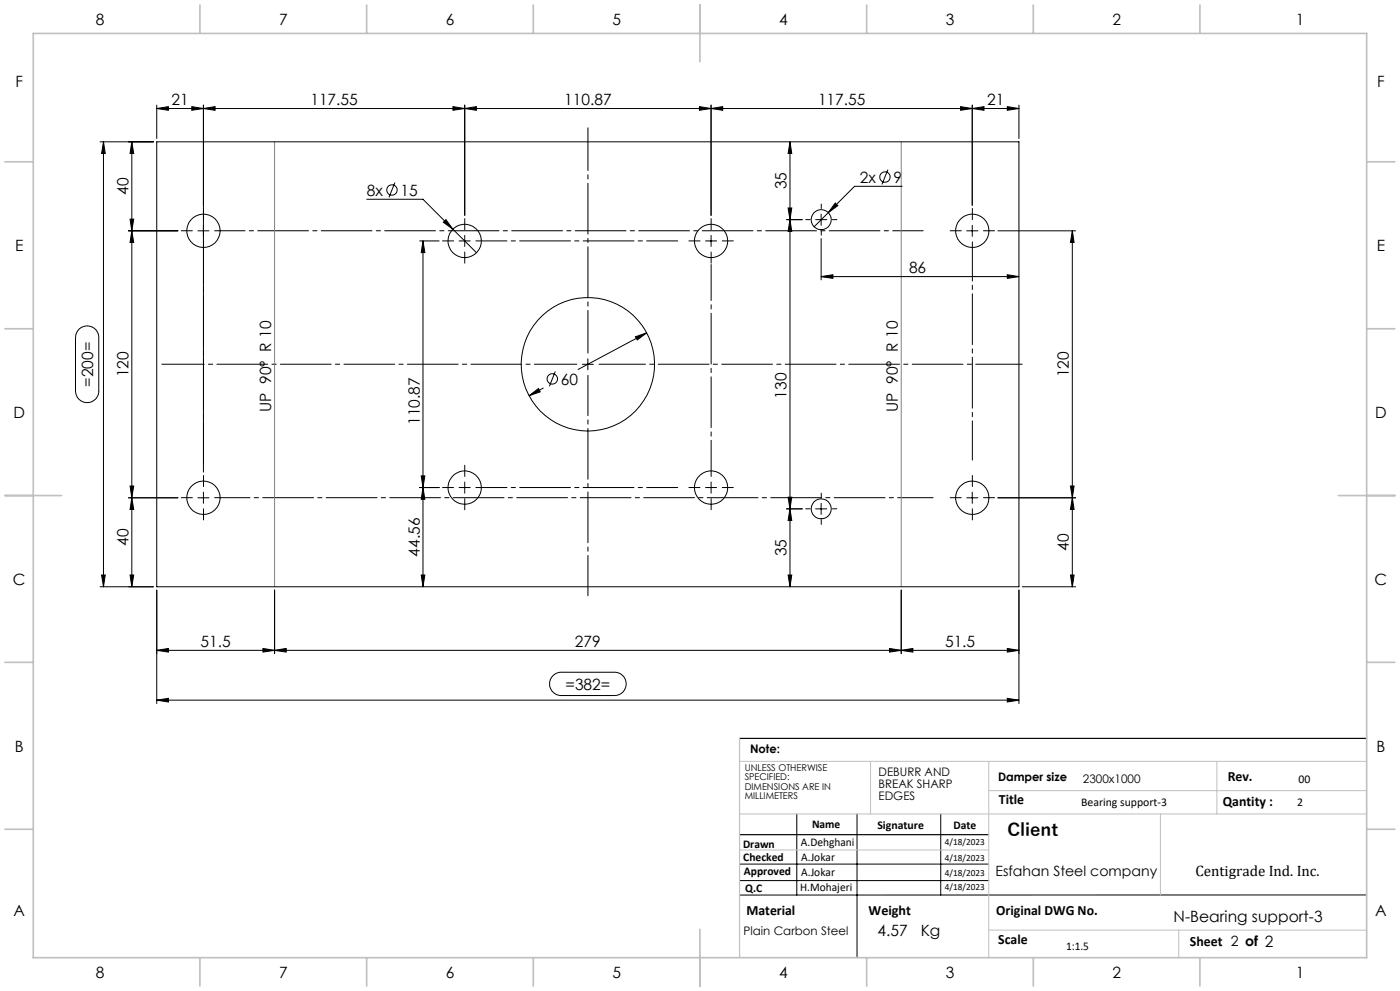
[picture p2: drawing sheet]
<svg xmlns="http://www.w3.org/2000/svg" width="420mm" height="297mm" viewBox="0 0 420 297" stroke-linecap="round" stroke-linejoin="round" font-family="sans-serif">
<g fill="none" stroke="#000" stroke-width=".3">
<path d="M47 32.5l3.5-.5v1.1zM47 32.5h258.7M47 31.5v10M57.5 32l3.5 .5-3.5 .6zM61 32.5l3.5-.5v1.1zM61 31.5v110M135.9 32l3.5 .5-3.5 .6zM139.4 32.5l3.5-.5v1.1zM139.4 31.5v33.1M209.8 32l3.5 .5-3.5 .6zM213.3 32.5l3.5-.5v1.1zM213.3 31.5v33.1"/>
<path d="M288.2 32l3.5 .5-3.5 .6zM291.7 32.5l3.5-.5v1.1zM291.7 31.5v30M302.2 32l3.5 .5-3.5 .6zM305.7 31.5v10M30 42.5h16M31 42.5l.6 3.5h-1.1zM31 42.5v133.4M39.5 42.5l.6 3.5h-1.1zM39.5 42.5v133.4M47 42.5h258.7v133.4h-258.7zM110 59.7h16.9l16 16"/>
<path d="M118.5 54.7l-1.8 4.5M237 42.5l.5 3.5h-1.1zM237 42.5v133.4M266.4 50.8l-1.8 4.5M270.7 55.8h-14.3l-12.2 12.2M38.6 69.2h14.8M39 65.7h1.1l-.6 3.5zM39.5 69.2l.6 3.5h-1.1zM59.4 69.2h3.3M125.9 72.2h5.8M126.9 72.2v103.7M126.9 72.2l.6 3.5h-1.1z"/>
<path d="M133 66.6l.8-.8 2.1 2.9zM137.7 72.2h3.4M139.4 70.6v3.3M211.7 72.2h3.3M213.3 70.6v3.3M236 65.8h4.7M236.4 62.3h1.1l-.5 3.5zM237 65.8l.5 3.6h-1.1zM244.7 65.8h3.3M246.3 64.2v3.3M246.3 71.5v12.4M250.6 60.9l.8 .7-2.9 2.1z"/>
<path d="M290 69.2h3.4M291.7 67.5v3.3M299.4 69.2h23.3M321.7 69.2v106.7M321.7 69.2l.5 3.5h-1.1zM23.6 98.7a3.5 3.5 0 0 1 3.9-.8 3.5 3.5 0 0 1 2.1 3.3v16a3.5 3.5 0 0 1-3.5 3.4 3.5 3.5 0 0 1-3.5-3.4v-16l.2-1.1zM194 99.8l-20.6 10.9M246.3 82.9l3.6-.6v1.1zM246.3 82.9h59.4M302.2 82.3l3.5 .6-3.5 .5zM158.7 118.6l2.8-2.2 .6 1zM163 116.3l-4.3 2.3"/>
<path d="M166.6 111.3l-1.8 4.5M174.7 109.2h3.3M176.4 107.5v3.3M190.6 100.9l3.4-1.1-2.8 2.1zM39 145.7h1.1l-.6 3.5zM39.5 149.2l.6 3.5h-1.1zM53.4 149.2h-14.8M59.4 149.2h3.3M61 147.5v3.3M125.9 146.1h5.8M126.4 142.6h1.1l-.6 3.5zM126.9 146.1l.6 3.5h-1.1z"/>
<path d="M137.7 146.1h3.4M139.4 144.5v3.3M211.7 146.1h3.3M213.3 144.5v3.3M236 152.5h4.7M236.4 149h1.1l-.5 3.5zM237 152.5l.5 3.5h-1.1zM244.7 152.5h3.3M246.3 150.8v3.4M290 149.2h3.4M291.7 147.5v3.3M321.1 145.7h1.1l-.5 3.5z"/>
<path d="M321.7 149.2l.5 3.5h-1.1zM322.7 149.2h-23.3M30 175.9h16M30.5 172.3h1.1l-.6 3.6zM39 172.3h1.1l-.6 3.6zM47 176.8v34.1M82.4 176.8v19.1M126.4 172.3h1.1l-.6 3.6zM236.4 172.3h1.1l-.5 3.6zM270.4 176.8v19.1M305.7 176.8v34.1M306.7 175.9h16"/>
<path d="M321.1 172.3h1.1l-.5 3.6zM47 194.9l3.5-.6v1.1zM47 194.9h258.7M78.9 194.3l3.5 .6-3.5 .5zM82.4 194.9l3.5-.6v1.1zM266.8 194.3l3.6 .6-3.6 .5zM270.4 194.9l3.5-.6v1.1zM302.2 194.3l3.5 .6-3.5 .5zM47 209.8l3.5-.5v1.1zM47 209.8h258.7M165.8 202.6l1-.8 1.3-.3h16.3a3.5 3.5 0 0 1 3.5 3.5 3.5 3.5 0 0 1-3.5 3.5h-16.1a3.5 3.5 0 0 1-3.1-2.1 3.5 3.5 0 0 1 .6-3.8zM302.2 209.3l3.5 .5-3.5 .6z"/>
<path d="M221.9 259h74.7M239 243.9v24.3M257.1 243.9v43.1M282.2 243.9v24.3M221.9 263.9h74.7M410 268.2h-188.1"/>
<circle cx="117.6" cy="56.9" r="1.56"/>
<circle cx="265.5" cy="53.1" r="1.56"/>
<circle cx="61" cy="69.2" r="5"/>
<circle cx="139.4" cy="72.2" r="5"/>
<circle cx="213.3" cy="72.2" r="5"/>
<circle cx="246.4" cy="65.8" r="2.99"/>
<circle cx="291.7" cy="69.2" r="5"/>
<circle cx="165.7" cy="113.5" r="1.55"/>
<circle cx="176.4" cy="109.2" r="20"/>
<circle cx="61" cy="149.2" r="5"/>
<circle cx="139.4" cy="146.1" r="5"/>
<circle cx="213.3" cy="146.1" r="5"/>
<circle cx="246.4" cy="152.5" r="2.99"/>
<circle cx="291.7" cy="149.2" r="5"/>
</g>
<path d="M173 109.2h-124.5" fill="none" stroke="#000" stroke-width=".3" stroke-dasharray="15.2 1.3 1.3 1.3" stroke-dashoffset="2.5"/>
<path d="M176.4 112.5v66.1" fill="none" stroke="#000" stroke-width=".3" stroke-dasharray="15.2 1.3 1.3 1.3" stroke-dashoffset="3.2"/>
<path d="M179.7 109.2h127" fill="none" stroke="#000" stroke-width=".3" stroke-dasharray="15.2 1.3 1.3 1.3" stroke-dashoffset="1.3"/>
<path d="M176.4 105.8v-67.5" fill="none" stroke="#000" stroke-width=".3" stroke-dasharray="15.2 1.3 1.3 1.3" stroke-dashoffset="2.4"/>
<g fill="none" stroke="#000" stroke-width=".3" stroke-dasharray="15.2 1.3 1.3 1.3">
<path d="M57.7 69.2h-3.3M61.1 65.8v-3.3M136.1 72.2h-3.3M139.4 75.5v3.4M139.4 68.9v-3.4M210 72.2h-3.3M213.3 75.5v3.4M213.3 68.9v-3.4M216.7 72.2h3.3M243 65.8h-1.3M246.4 69.2v1.3M246.4 62.5v-1.3"/>
<path d="M249.7 65.8h1.3M288.4 69.2h-3.4M291.7 65.8v-3.3M295 69.2h3.4M57.7 149.2h-3.3M61.1 152.5v3.3M61.1 145.8v-3.3M136.1 146.1h-3.3M139.4 149.4v3.4M139.4 142.8v-3.4M210 146.1h-3.3M213.3 149.4v3.4"/>
<path d="M216.7 146.1h3.3M243 152.5h-1.3M246.4 155.8v1.4M246.4 149.2v-1.4M249.7 152.5h1.3M288.4 149.2h-3.4M291.7 152.5v3.3M291.7 145.8v-3.3M295 149.2h3.4"/>
</g>
<path d="M142.8 72.2h60.5M142.8 146.1h60.5" fill="none" stroke="#000" stroke-width=".3" stroke-dasharray="15.2 1.3 1.3 1.3" stroke-dashoffset="5.9"/>
<path d="M213.3 142.8v-63.5" fill="none" stroke="#000" stroke-width=".3" stroke-dasharray="15.2 1.3 1.3 1.3" stroke-dashoffset="4.4"/>
<path d="M64.4 149.2h215.5" fill="none" stroke="#000" stroke-width=".3" stroke-dasharray="15.2 1.3 1.3 1.3" stroke-dashoffset="4.6"/>
<path d="M61.1 72.5v66.7" fill="none" stroke="#000" stroke-width=".3" stroke-dasharray="15.2 1.3 1.3 1.3" stroke-dashoffset="2.9"/>
<path d="M64.4 69.2h212.5" fill="none" stroke="#000" stroke-width=".3" stroke-dasharray="15.2 1.3 1.3 1.3" stroke-dashoffset="6.1"/>
<path d="M291.7 72.5v65.4" fill="none" stroke="#000" stroke-width=".3" stroke-dasharray="15.2 1.3 1.3 1.3" stroke-dashoffset="3.5"/>
<path d="M221.9 221.3h188.1M221.9 250.2h74.7" fill="none" stroke="#000" stroke-width=".35"/>
<path d="M82.4 42.5v133.4M270.4 42.5v133.4" fill="none" stroke="#808080" stroke-width=".3"/>
<path d="M221.9 228.2h188.1M261.2 228.2v15.7M296.6 228.2v58.8M296.6 237h113.4M365.1 228.2v15.7M221.9 243.9h188.1M221.9 254.7h74.7M348.1 243.9v24.3M296.6 278.8h113.4M353.6 278.8v8.2" fill="none" stroke="#c0c0c0" stroke-width=".3"/>
<path d="M221.9 221.3v65.7" fill="none" stroke="#c0c0c0" stroke-width=".35"/>
<g fill="none" stroke="#c0c0c0" stroke-width=".5">
<path d="M10 10h400v277h-400zM60 1.5v8.5M110 1.5v8.5M160 1.5v8.5M210 1.5v17M260 1.5v8.5M310 1.5v8.5M360 1.5v8.5M1.5 48.5h8.5M410 48.5h8.5M1.5 98.5h8.5M410 98.5h8.5"/>
<path d="M1.5 148.5h17M401.5 148.5h17M1.5 198.5h8.5M410 198.5h8.5M1.5 248.5h8.5M410 248.5h8.5M210 278.5v17M60 287v8.5M110 287v8.5M160 287v8.5M260 287v8.5M310 287v8.5"/>
<path d="M360 287v8.5"/>
</g>
<g fill="#000">
<path d="M288.2 32l3.5 .5-3.5 .6zM213.3 32.5l3.5-.5v1.1z"/>
<path d="M133 66.6l2.9 2.1-2.1-2.9zM250.6 60.9l-2.1 2.8 2.9-2.1zM190.6 100.9l.6 1 2.8-2.1zM158.7 118.6l3.4-1.2-.6-1zM61 32.5l3.5-.5v1.1zM135.9 32l3.5 .5-3.5 .6z"/>
<path d="M126.9 146.1l.6 3.5h-1.1zM126.4 172.3h1.1l-.6 3.6zM237 65.8l.5 3.6h-1.1zM236.4 149h1.1l-.5 3.5zM126.9 72.2l.6 3.5h-1.1zM126.4 142.6h1.1l-.6 3.5zM321.7 69.2l.5 3.5h-1.1zM321.1 145.7h1.1l-.5 3.5zM39.5 149.2l.6 3.5h-1.1zM39 172.3h1.1l-.6 3.6z"/>
<path d="M30.5 172.3h1.1l-.6 3.6zM31 42.5l.6 3.5h-1.1zM321.1 172.3h1.1l-.5 3.6zM321.7 149.2l.5 3.5h-1.1zM236.4 172.3h1.1l-.5 3.6zM237 152.5l.5 3.5h-1.1zM39 145.7h1.1l-.6 3.5zM39.5 69.2l.6 3.5h-1.1zM39 65.7h1.1l-.6 3.5zM39.5 42.5l.6 3.5h-1.1zM236.4 62.3h1.1l-.5 3.5zM237 42.5l.5 3.5h-1.1z"/>
<path d="M47 194.9l3.5-.6v1.1zM78.9 194.3l3.5 .6-3.5 .5zM82.4 194.9l3.5-.6v1.1zM266.8 194.3l3.6 .6-3.6 .5zM139.4 32.5l3.5-.5v1.1zM209.8 32l3.5 .5-3.5 .6z"/>
<path d="M302.2 194.3l3.5 .6-3.5 .5zM270.4 194.9l3.5-.6v1.1zM302.2 82.3l3.5 .6-3.5 .5zM246.3 82.9l3.6-.6v1.1zM57.5 32l3.5 .5-3.5 .6zM47 32.5l3.5-.5v1.1zM302.2 32l3.5 .5-3.5 .6zM291.7 32.5l3.5-.5v1.1z"/>
<path d="M47 209.8l3.5-.5v1.1zM302.2 209.3l3.5 .5-3.5 .6z"/>
</g>
<text font-size="5.3" x="302.2" y="250.7">Client</text>
<g font-size="4.7">
<text x="28.7" y="7.6">8</text>
<text x="83.7" y="7.6">7</text>
<text x="133.7" y="7.6">6</text>
<text x="183.7" y="7.6">5</text>
<text x="233.7" y="7.6">4</text>
<text x="283.7" y="7.6">3</text>
<text x="333.7" y="7.6">2</text>
<text x="388.7" y="7.6">1</text>
<text x="4.6" y="26.1">F</text>
<text x="413.1" y="26.1">F</text>
<text x="51.5" y="31.5">21</text>
<text x="93.1" y="31.5">117.55</text>
<text x="169.3" y="31.5">110.87</text>
<text x="245.4" y="31.5">117.55</text>
<text x="296.1" y="31.5">21</text>
<text x="38.6" y="58.4" transform="rotate(-90 38.6 58.4)">40</text>
<text x="110.1" y="58.6">8x</text>
<text x="120.2" y="58.6">15</text>
<text x="236" y="56.7" transform="rotate(-90 236 56.7)">35</text>
<text x="258" y="54.8">2x</text>
<text x="268.1" y="54.8">9</text>
<text x="4.5" y="75.3">E</text>
<text x="413" y="75.3">E</text>
<text x="272.7" y="81.9">86</text>
<text x="38.6" y="113" transform="rotate(-90 38.6 113)">120</text>
<text x="320.7" y="113" transform="rotate(-90 320.7 113)">120</text>
<text x="27.9" y="115.9" transform="rotate(-90 27.9 115.9)">=200=</text>
<text x="168.3" y="115.2">60</text>
<text x="236" y="119.5" transform="rotate(-90 236 119.5)">130</text>
<text x="4" y="125.3">D</text>
<text x="81.3" y="123.5" transform="rotate(-90 81.3 123.5)">UP 90° R 10</text>
<text x="269.3" y="123.5" transform="rotate(-90 269.3 123.5)">UP 90° R 10</text>
<text x="412.5" y="125.3">D</text>
<text x="125.9" y="127.3" transform="rotate(-90 125.9 127.3)">110.87</text>
<text x="38.6" y="163.6" transform="rotate(-90 38.6 163.6)">40</text>
<text x="125.9" y="166.8" transform="rotate(-90 125.9 166.8)">44.56</text>
<text x="236" y="166.7" transform="rotate(-90 236 166.7)">35</text>
<text x="320.7" y="165.1" transform="rotate(-90 320.7 165.1)">40</text>
<text x="3.9" y="175.3">C</text>
<text x="412.4" y="175.3">C</text>
<text x="60.2" y="193.9">51.5</text>
<text x="172.5" y="193.9">279</text>
<text x="283.5" y="193.9">51.5</text>
<text x="169.7" y="206.7">=382=</text>
<text x="4.4" y="225.3">B</text>
<text x="412.9" y="225.3">B</text>
<text x="4" y="274.6">A</text>
<text x="412.5" y="274.6">A</text>
<text x="263.3" y="280.5">4.57</text>
<text x="276.2" y="280.5">Kg</text>
<text x="352.1" y="276.4">N-Bearing support-3</text>
<text x="28.7" y="293.1">8</text>
<text x="83.7" y="293.1">7</text>
<text x="133.7" y="293.1">6</text>
<text x="183.7" y="293.1">5</text>
<text x="233.7" y="293.1">4</text>
<text x="283.7" y="293.1">3</text>
<text x="333.7" y="293.1">2</text>
<text x="388.7" y="293.1">1</text>
</g>
<text font-size="4.5" x="358.6" y="262.6">Centigrade Ind. Inc.</text>
<g font-size="4.2">
<text x="368.3" y="234.1">Rev.</text>
<text x="299.7" y="240.9">Title</text>
<text x="366.8" y="241.6">Qantity :</text>
<text x="298.6" y="262.6">Esfahan Steel company</text>
<text x="223.9" y="274.2">Material</text>
<text x="260.6" y="274.2">Weight</text>
<text x="298.9" y="274.2">Original DWG No.</text>
<text x="299.5" y="282.8">Scale</text>
<text x="357" y="283.6">Sheet 2 of 2</text>
</g>
<g font-size="3.5">
<text x="225" y="225.7">Note:</text>
<text x="263.6" y="232.6">DEBURR AND</text>
<text x="263.6" y="236.1">BREAK SHARP</text>
<text x="263.6" y="239.7">EDGES</text>
<text x="299.4" y="234.1">Damper size</text>
<text x="324.9" y="234.7">2300x1000</text>
<text x="389.6" y="234.7">00</text>
<text x="324.3" y="241.6">Bearing support-3</text>
<text x="389.2" y="241.6">2</text>
<text x="243.6" y="248.1">Name</text>
<text x="263.2" y="248.5">Signature</text>
<text x="286" y="248.5">Date</text>
<text x="222.9" y="254">Drawn</text>
<text x="240.3" y="253.6">A.Dehghani</text>
<text x="240.4" y="257.9">A.Jokar</text>
<text x="223" y="258.1">Checked</text>
<text x="223.2" y="262.1">Approved</text>
<text x="240.4" y="262.4">A.Jokar</text>
<text x="223.6" y="267.4">Q.C</text>
<text x="240.1" y="267.1">H.Mohajeri</text>
<text x="223.1" y="280.2">Plain Carbon Steel</text>
<text x="319.8" y="284.6">1:1.5</text>
</g>
<g font-size="2.8">
<text x="223.4" y="231">UNLESS OTHERWISE</text>
<text x="223.4" y="233.8">SPECIFIED:</text>
<text x="223.4" y="236.7">DIMENSIONS ARE IN</text>
<text x="223.4" y="239.5">MILLIMETERS</text>
<text x="283.5" y="253.2">4/18/2023</text>
<text x="283.5" y="258.1">4/18/2023</text>
<text x="283.5" y="262.7">4/18/2023</text>
<text x="283.5" y="266.6">4/18/2023</text>
</g>
</svg>
